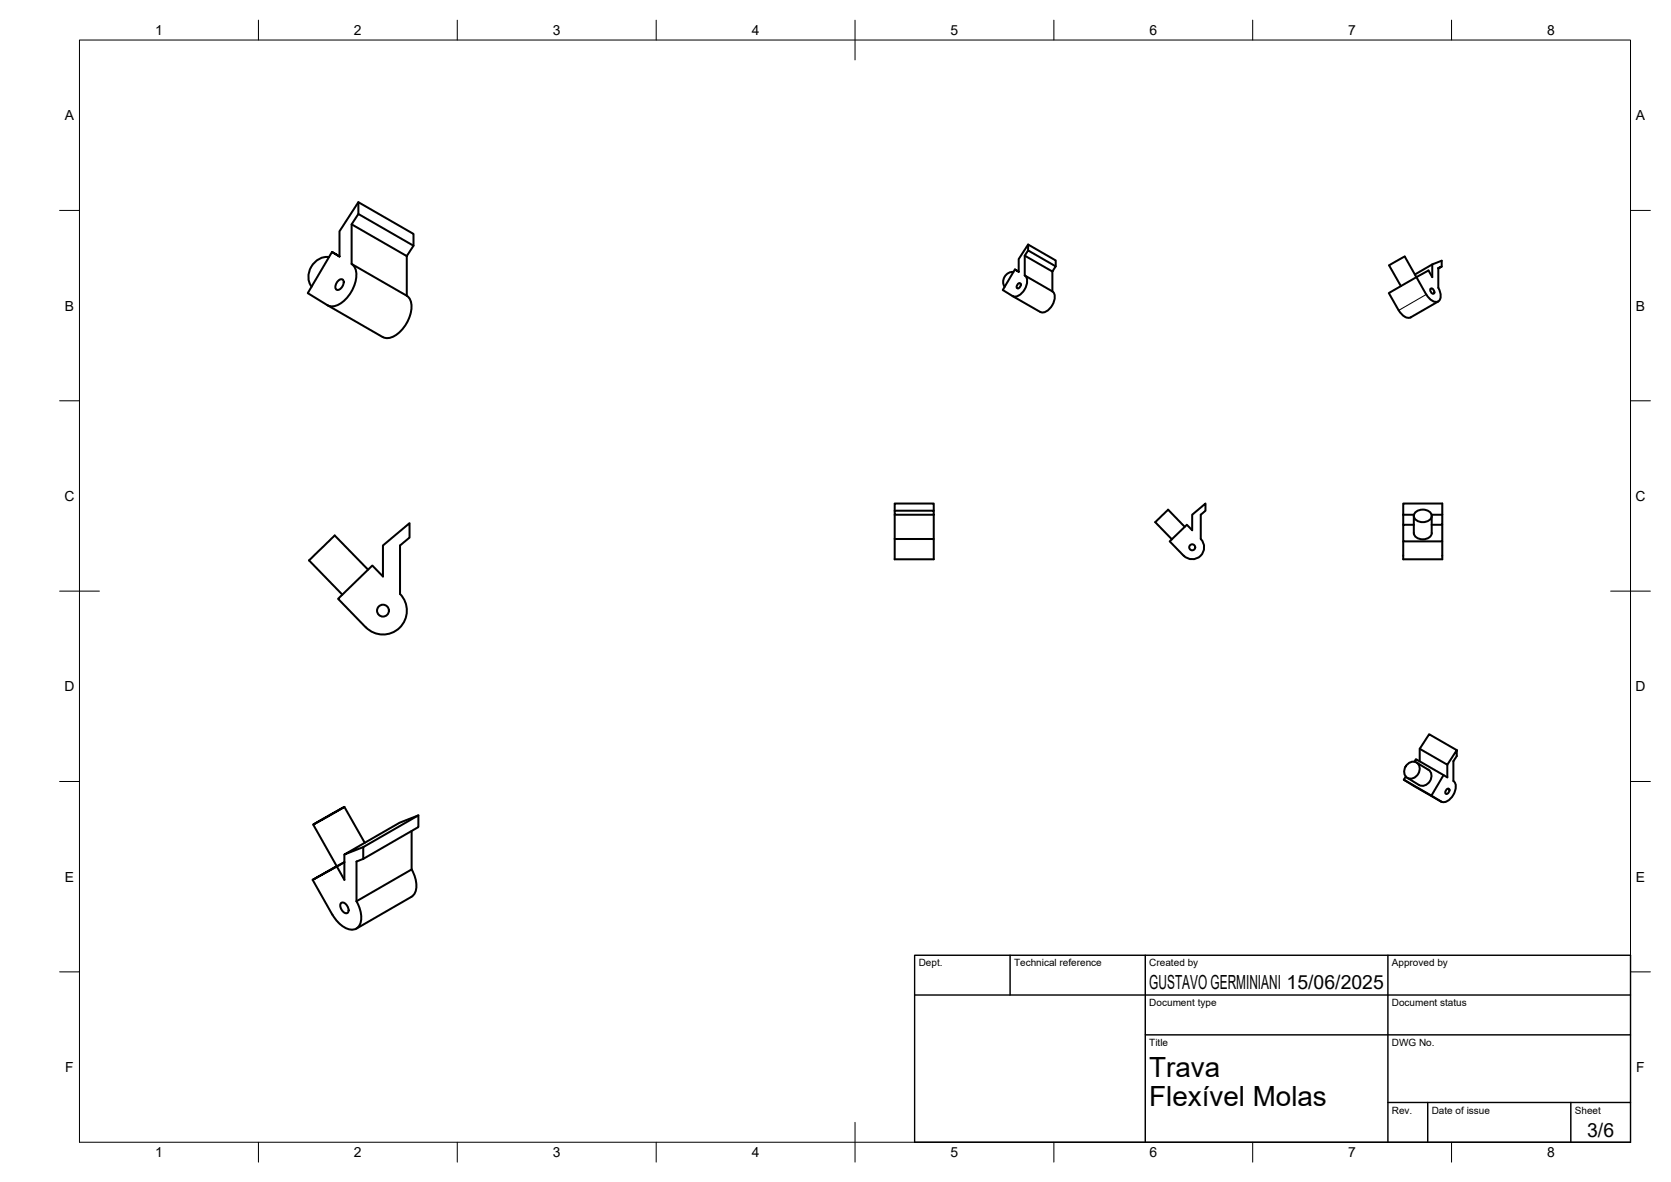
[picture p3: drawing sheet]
<svg xmlns="http://www.w3.org/2000/svg" width="420mm" height="297mm" viewBox="0 0 420 297" stroke-linecap="round" stroke-linejoin="round" font-family="sans-serif">
<!-- layer: Visible -->
<g fill="none" stroke="#000" stroke-width=".51">
<path d="M88.4 56.4v9.9M90.1 53.8l13.9 8-1.7 2.6-13.9-8zM90.1 53.8v-3l13.9 8v3M90.1 50.8l-4.7 7.3v6.4l-1.9-1.2 1.9 1.1M82.4 76.7l13.8 8M82.7 64.6a4.9 4.9 0 0 0-4.3 7.4M83.5 63.3l-6.1 10.4 4.9 3M85 70.6a.77 .77 0 0 1 1.4 0 1.95 1.95 0 0 1-1.6 2.3 1.29 1.29 0 0 1 0-2zM88.4 66.3l13.9 8M88.4 66.3a3.8 3.8 0 0 1 1.1 4.2 8.8 8.8 0 0 1-5.3 6.4h-1.3l-.6-.2M102.3 64.4v9.9M102.3 74.3a3.8 3.8 0 0 1 1 4.1 8.9 8.9 0 0 1-5.1 6.5h-1.4l-.6-.2"/>
<path d="M254.8 68.4a2.44 2.44 0 0 0-2.2 3.7M255.2 67.7l-3.1 5.2 2.5 1.5M255.9 71.4l.5-.3a.76 .76 0 0 1 .1 .9 .76 .76 0 0 1-.8 .4v-.5zM256.1 68.3l-.9-.6 .9 .6M257.7 69.2l6.9 4M257.7 64.2v5M257.7 69.2a3 3 0 0 1-.4 4.1 2.24 2.24 0 0 1-2.7 1.1l7 4M258.5 62.9l7 4-.9 1.3-6.9-4zM258.5 62.9v-1.4l7 4v1.4M258.5 61.5l-2.4 3.6v3.2M264.6 68.2v5M264.6 73.2a3 3 0 0 1-.4 4.1 2.28 2.28 0 0 1-2.6 1.1"/>
<path d="M349.3 66.7l2.9 5.2M349.3 66.7l3.9-2.2 5.8 10.1a2.33 2.33 0 0 0 2.6 1.2 2.25 2.25 0 0 0 .4-2.9l-.3-.6M359.7 72.6a.76 .76 0 0 1 .8 .3 .76 .76 0 0 1-.1 .9l-.6-.4zM360.1 66.4v3.2l-.9-1.6-10 5.6 2.5 4.4a3.3 3.3 0 0 0 2.7 1.9l7.2-4.1M361.7 67.5l.8-.5-.8 .3v5M362.5 67v-1.5l-2.4 .9-4.4 2.6M96.3 137.1l6.7-5.6v3.6l-2.4 2v12.2a6 6 0 0 1-.1 8.5 6 6 0 0 1-8.5-.1l-7-7.2 8.6-8.4 2.7 2.8zM225 128.3h9.8v1.1h-9.8zM225 128.3v-1.8h9.8v1.8M225 135.5h9.8v5.1h-9.8zM225 129.4v6.1M234.8 129.4v6.1"/>
<path d="M297.6 139.6a2.99 2.99 0 0 0 4.3 .1 2.99 2.99 0 0 0 0-4.2v-6.1l1.2-1.1v-1.8l-3.3 2.9v3.9l-1.4-1.4-4.3 4.1 3.5 3.6M297.9 132.4l-4.2-4.3-3.2 3.1 4.2 4.3M352.8 129.4v-2.9h9.8v2.9M352.8 136v4.6h9.8v-4.6M352.8 129.4h2.7M352.8 129.4v2.5M355.5 129.7v4.3a2.42 2.42 0 0 0 3.8 1.1l.6-.7 .1-.4v-4.3M355.5 131.9h-2.7v4.1h9.8v-4.1M355.8 128.8a2.7 2.7 0 0 1 4.1 .4 1.98 1.98 0 0 1-2.8 2 1.52 1.52 0 0 1-1.3-2.4zM359.9 129.4h2.7M362.6 129.4v2.5h-2.6M92.5 143.2l-8.3-8.6-6.4 6.1-.1 .1 8.4 8.6"/>
<path d="M353 195.9l2.5 1.6M353.8 192.1a1.77 1.77 0 0 1 2.3-.5 1.77 1.77 0 0 1 .8 2.3 2 2 0 0 1-1.6 1.7 2 2 0 0 1-2.1-.8 2.44 2.44 0 0 1 .6-2.7zM355.5 197.5h.1M355.5 197.5l6.9 4M355.6 191.4l.4-.6 7.9 4.6v-3.2M356.2 191.6l3 1.8a2.3 2.3 0 0 1 .3 2.9 2.3 2.3 0 0 1-2.7 1l-3-1.8M357 188.2v3.1M359.9 199.9l2.5 1.6M363 194.8l-3.1 5.1-6.9-4 .5-.8M363.7 198.4l.5-.2a.76 .76 0 0 1 .1 .9 .76 .76 0 0 1-.8 .3l-.1-.5zM365.4 196.3a3 3 0 0 1-.4 4 2.24 2.24 0 0 1-2.6 1.1M366.3 188.5l-2.4 3.7-6.9-4 2.3-3.7 7 4v1.5l-.9 1.3v5"/>
<path d="M78.8 207.2l5.9 10.5 1.9-1.1M78.8 207.2l7.8-4.4zM84.7 217.6l-6.1 3.5 6.1-3.3M86.6 214.7v6.4l-1.9-3.3 1.9-1.1M86.6 202.8l5.1 9M91.3 215.8v-2.9l13.9-8v2.9l-13.9 8-1.7 .7v10M103.5 218.5a6 6 0 0 1 .4 6.5l-14.3 8.4M103.5 218.5l-13.9 8M103.5 208.8v9.7M105.2 204.9l-4.7 1.9-13.9 7.9 4.7-1.8M78.6 221.1l5 8.7a6.1 6.1 0 0 0 5.4 3.8 2.83 2.83 0 0 0 1.8-3.4 8.9 8.9 0 0 0-1.2-3.7M85.8 226.9a1.28 1.28 0 0 1 1.7 1 .9 .9 0 0 1 .2 1 .9 .9 0 0 1-.8 .6 1.95 1.95 0 0 1-1.1-2.6z"/>
<circle cx="299.8" cy="137.5" r=".75"/>
<circle cx="96.3" cy="153.5" r="1.49"/>
</g>
<!-- layer: Visible Narrow -->
<path d="M358.6 74l-6.9 4M355.5 197.5l6.9 4" fill="none" stroke="#000" stroke-width=".25"/>
<!-- layer: BORDER -->
<g fill="none" stroke="#000" stroke-width=".25">
<path d="M20 10.1h390v276.9h-390zM65 5.1v5M115 5.1v5M165 5.1v5M215 5.1v10M265 5.1v5M315 5.1v5M365 5.1v5M15 52.9h5M410 52.9h5M15 100.7h5M410 100.7h5"/>
<path d="M15 148.6h10M405 148.6h10M15 196.4h5M410 196.4h5M15 244.2h5M410 244.2h5M65 287v5M115 287v5M165 287v5M215 282.1v9.9M265 287v5M315 287v5"/>
<path d="M365 287v5"/>
</g>
<!-- layer: TITLEBLOCK -->
<path d="M230 240.1h180v46.9h-180zM230 250h180M254 240.1v9.9M288 240.1v46.9M349 240.1v46.9M288 260.1h122M349 277.1h61M359 277.1v9.9M395 277.1v9.9" fill="none" stroke="#000" stroke-width=".36"/>
<g font-size="7">
<text x="289" y="270.6">Trava</text>
<text x="289" y="278.1">Flexível Molas</text>
</g>
<g font-size="4.9">
<text x="289" y="248.5">GUSTAVO GERMINIANI 15/06/2025</text>
<text x="399.1" y="285.7">3/6</text>
</g>
<g font-size="3.5">
<text x="39" y="8.8">1</text>
<text x="89" y="8.8">2</text>
<text x="139" y="8.8">3</text>
<text x="189" y="8.8">4</text>
<text x="239" y="8.8">5</text>
<text x="289" y="8.8">6</text>
<text x="339" y="8.8">7</text>
<text x="389" y="8.8">8</text>
<text x="16.3" y="30.2">A</text>
<text x="411.3" y="30.2">A</text>
<text x="16.3" y="78">B</text>
<text x="411.3" y="78">B</text>
<text x="16.2" y="125.9">C</text>
<text x="411.2" y="125.9">C</text>
<text x="16.2" y="173.7">D</text>
<text x="411.2" y="173.7">D</text>
<text x="16.3" y="221.6">E</text>
<text x="411.3" y="221.6">E</text>
<text x="16.4" y="269.4">F</text>
<text x="411.4" y="269.4">F</text>
<text x="39" y="290.8">1</text>
<text x="89" y="290.8">2</text>
<text x="139" y="290.8">3</text>
<text x="189" y="290.8">4</text>
<text x="239" y="290.8">5</text>
<text x="289" y="290.8">6</text>
<text x="339" y="290.8">7</text>
<text x="389" y="290.8">8</text>
</g>
<g font-size="2.5">
<text x="231" y="242.9">Dept.</text>
<text x="255" y="242.9">Technical reference</text>
<text x="289" y="242.9">Created by</text>
<text x="350" y="242.9">Approved by</text>
<text x="289" y="252.8">Document type</text>
<text x="350" y="252.8">Document status</text>
<text x="289" y="262.9">Title</text>
<text x="350" y="262.9">DWG No.</text>
<text x="350" y="279.9">Rev.</text>
<text x="360" y="279.9">Date of issue</text>
<text x="396" y="279.9">Sheet</text>
</g>
</svg>
